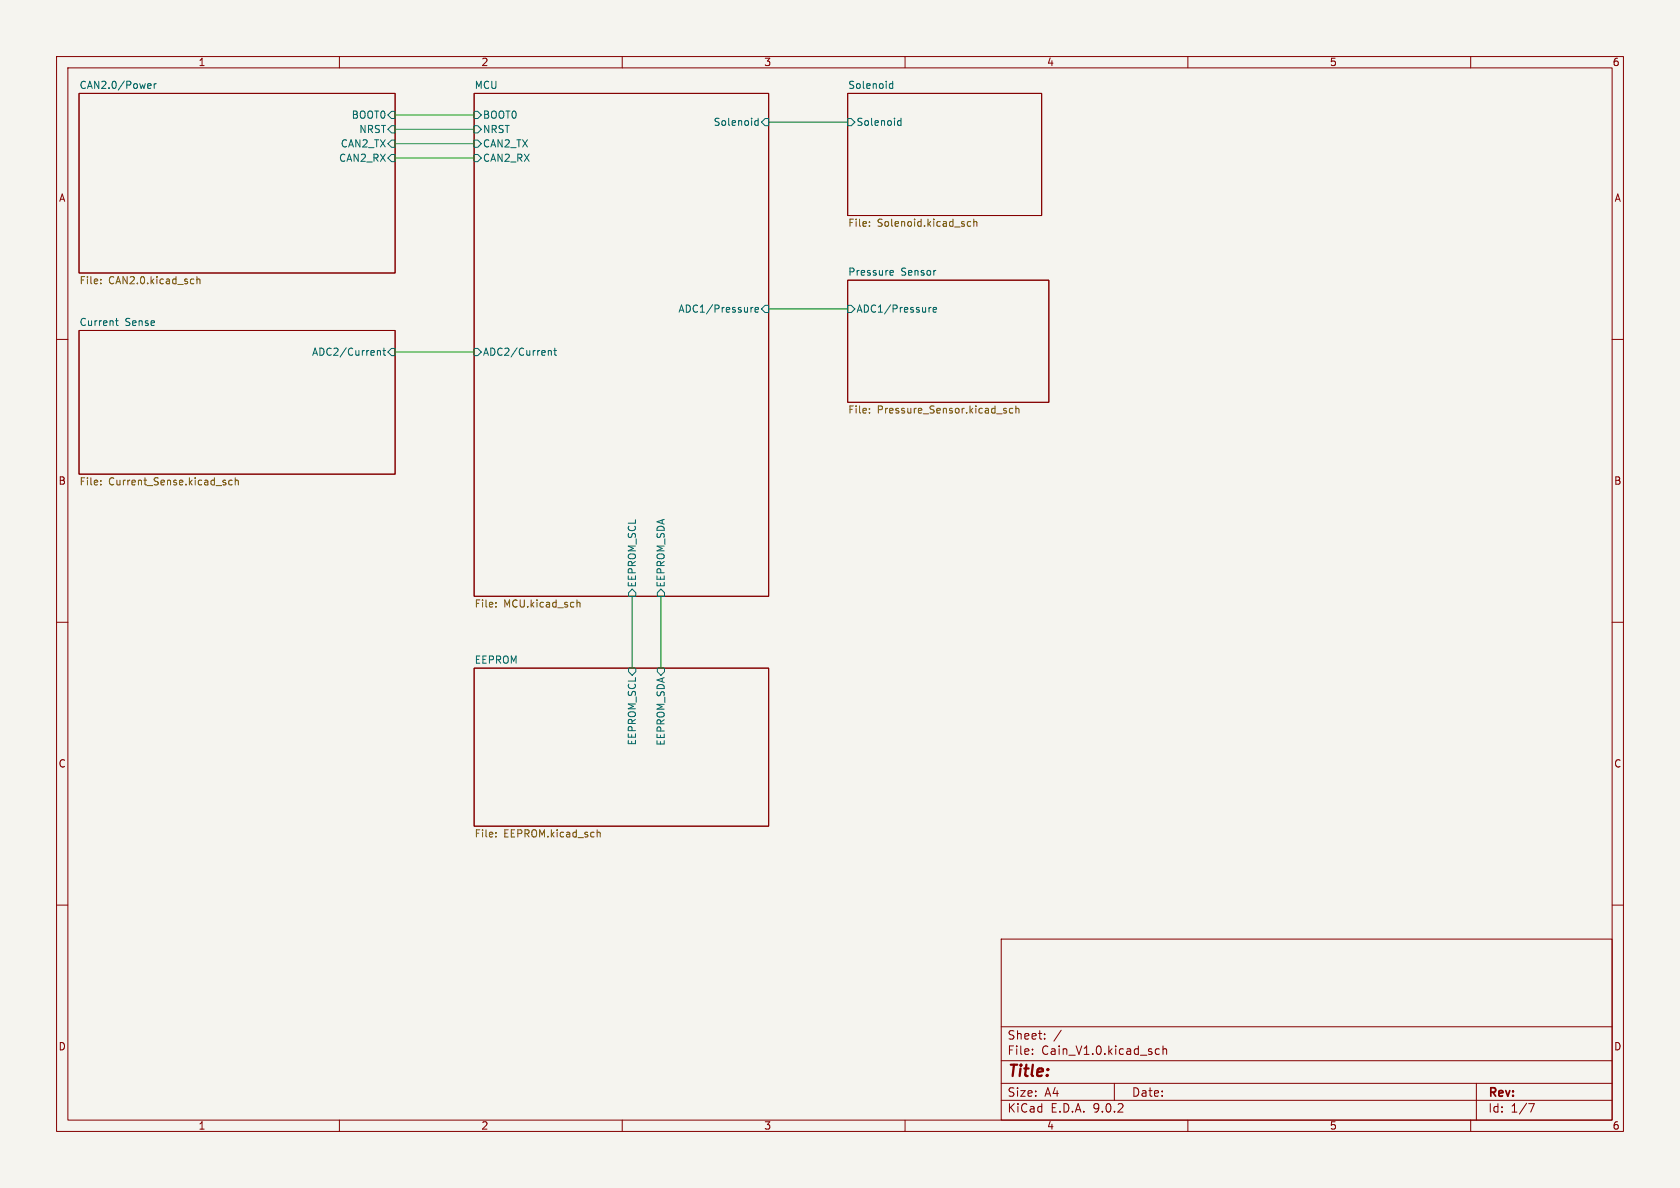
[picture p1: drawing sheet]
<svg xmlns="http://www.w3.org/2000/svg" width="297mm" height="210mm" viewBox="0 0 297 210" stroke-linecap="round" stroke-linejoin="round" font-family="sans-serif">
<path d="M0 0h297v210h-297z" fill="#f5f4ef" stroke="#f5f4ef" stroke-width=".18"/>
<g fill="none" stroke="#840000" stroke-width=".18">
<path d="M10 10h277v190h-277zM12 12h273v186h-273zM14 16.5h55.8v31.8h-55.8zM60 10v2M83.8 16.5h52.1v88.9h-52.1zM110 10v2M149.9 16.5h34.2v21.6h-34.2zM160 10v2M210 10v2M260 10v2M14 58.4h55.8v25.4h-55.8zM149.9 49.5h35.5v21.6h-35.5z"/>
<path d="M10 60h2M285 60h2M10 110h2M83.8 118.1h52.1v28h-52.1zM285 110h2M10 160h2M177 166h108v32h-108zM285 160h2M60 198v2M110 198v2M160 198v2M177 194.5h108"/>
<path d="M177 191.5h108M177 187.5h108M177 181.5h108M182.5 186.3v.1M182.5 185.5v.1M184.7 183.6v.1M184.7 182.8v.1M187.6 182.1l-1.3 2M197 191.5v3M204.2 186.1l.3 .3 .5-.1M205 185.5l-.5-.1-.3 .3M205.6 185.5l.2-.1 .4 .1v.9"/>
<path d="M205.6 184.9v1.5M210 198v2M260 198v2M261 191.5v6.5M270.2 195.1h1l-.6 1.5"/>
</g>
<g fill="none" stroke="#006464" stroke-width=".18">
<path d="M26.2 15.6h.4M26.2 14.8h.3l.2 .3-.6 .1M27.3 14.8v.8M27.6 14.8l-.3 .2M69.2 19.7h.6v1.3h-.6l-.6-.7zM83.8 19.7h.7l.6 .6-.6 .7h-.7zM157.2 15.4l.3 .2h.3M157.8 14.4v1.2M157.8 14.8h-.3l-.3 .2M68.6 27.9l.6-.6h.6v1.3h-.6zM68.6 25.4l.6-.6h.6v1.2h-.6zM69.2 22.2h.6v1.3h-.6l-.6-.6z"/>
<path d="M83.8 27.3h.7l.6 .6-.6 .7h-.7zM83.8 24.8h.7l.6 .6-.6 .6h-.7zM83.8 22.2h.7l.6 .7-.6 .6h-.7zM133.4 21.9l.3 .3 .3-.1M134 21.4l-.3-.1-.3 .3M134 20.9v1.3M134.6 21.6l.7-.6h.6v1.2h-.6zM149.9 21h.6l.6 .6-.6 .6h-.6zM158.7 21.9l.2 .3 .4-.1M159.3 20.9v1.3M159.3 21.4l-.4-.1-.2 .3M20.4 56.7h.5"/>
<path d="M20.6 56.3v1.1l.3 .1M132.8 54.3v.9M133.1 54.3l-.3 .3M133.5 54.8l.6-.2-.1-.2-.3-.1-.2 .2v.6h.5M135.3 54h.6v1.2h-.6l-.7-.6zM149.9 54h.6l.6 .6-.6 .6h-.6zM157.4 48.6h.5M157.4 47.9l.4-.1 .1 .3-.6 .1M164.2 54.3v.9M164.6 54.3l-.4 .3M165 54.8l.6-.2-.1-.2-.4-.1-.1 .2v.6h.5M66.7 62.1l.2-.1h.3l.1 .8"/>
<path d="M67.7 62h.5M67.9 61.5v1.1l.3 .2M68.6 62.2l.6-.6h.6v1.3h-.6zM83.8 61.6h.7l.6 .6-.6 .7h-.7zM96.9 62.1l.2-.1h.3l.1 .8M97.9 62h.5M98.1 61.5v1.1l.3 .2M111.1 118.1h1.3v.6l-.6 .7-.7-.7zM111.8 104.1l.6 .7v.6h-1.3v-.6zM116.2 118.1h1.3v.6l-.7 .7-.6-.7zM116.8 104.1l.7 .7v.6h-1.3v-.6z"/>
</g>
<g fill="none" stroke="#725600" stroke-width=".18">
<path d="M153.7 39.9v.1M153.7 39.2v.1M171.6 39.2h-.4l-.2 .2 .1 .5h.5M172.2 39.3l.1-.1h.3l.1 .8M172.2 38.7v1.3M17.8 49.4v.1M17.8 50v.2M34.1 49.3l.2 .1M34.3 50.1l-.2 .1M34.8 48.9v1.3M34.8 49.4l.2-.1 .3 .1 .1 .8M153.7 72.2v.2"/>
<path d="M153.7 72.9v.1M177.6 72.6l.3 .1 .1 .1-.2 .2h-.3M177.6 72.2h.3M179 72.2h-.3l-.3 .2 .2 .6h.4M179.6 72.3l.2-.1h.3v.8M179.6 71.8v1.2M17.8 85.6v.1M17.8 84.9v.2M39.9 85.4v.3M41 84.9h-.3l-.3 .2 .2 .6h.4M41.6 85l.2-.1h.3v.8M41.6 84.5v1.2"/>
<path d="M87.7 107.2v.1M87.7 106.5v.2M102 106v1.3M102 106.6l.2-.1h.3v.8M87.7 147.2v.1M87.7 147.8v.2M105.6 146.7v1.3M105.6 147.2l.2-.1 .3 .1v.8"/>
</g>
<path d="M69.8 20.3h14M69.8 27.9h14M69.8 25.4h14M69.8 22.9h14M135.9 21.6h14M135.9 54.6h14M69.8 62.2h14M111.8 105.4v12.7M116.8 105.4v12.7" fill="none" stroke="#009600" stroke-width=".18"/>
<text font-size="2.8" fill="#840000" x="178" y="190.9">Title:</text>
<g font-size="2.1" fill="#840000">
<text x="178" y="184">Sheet:</text>
<text x="178" y="186.7">File:</text>
<text x="184.1" y="186.7">Cain_V1.0.kicad_sch</text>
<text x="178" y="196.9">KiCad</text>
<text x="178" y="194.1">Size:</text>
<text x="184.7" y="194.1">A4</text>
<text x="185.7" y="196.9">E.D.A.</text>
<text x="193.3" y="196.9">9.0.2</text>
<text x="200" y="194.1">Date:</text>
<text x="263" y="194.3">Rev:</text>
<text x="263" y="196.9">Id:</text>
<text x="267.1" y="196.9">1/7</text>
</g>
<g font-size="1.8" fill="#840000">
<text x="35" y="11.9">1</text>
<text x="85" y="11.9">2</text>
<text x="135" y="11.9">3</text>
<text x="185" y="11.9">4</text>
<text x="235" y="11.9">5</text>
<text x="285" y="11.9">6</text>
<text x="10.3" y="35.9">A</text>
<text x="285.3" y="35.9">A</text>
<text x="10.3" y="85.9">B</text>
<text x="285.3" y="85.9">B</text>
<text x="10.3" y="135.9">C</text>
<text x="285.3" y="135.9">C</text>
<text x="10.3" y="185.9">D</text>
<text x="285.3" y="185.9">D</text>
<text x="35" y="199.9">1</text>
<text x="85" y="199.9">2</text>
<text x="135" y="199.9">3</text>
<text x="185" y="199.9">4</text>
<text x="235" y="199.9">5</text>
<text x="285" y="199.9">6</text>
</g>
<g font-size="1.8" fill="#006464">
<text x="14" y="15.8">CAN2.0/Power</text>
<text x="83.8" y="15.8">MCU</text>
<text x="149.9" y="15.8">Solenoid</text>
<text x="62.1" y="21.2">BOOT0</text>
<text x="63.4" y="23.7">NRST</text>
<text x="85.3" y="21.2">BOOT0</text>
<text x="85.3" y="23.7">NRST</text>
<text x="126.1" y="22.5">Solenoid</text>
<text x="151.3" y="22.5">Solenoid</text>
<text x="59.8" y="28.8">CAN2_RX</text>
<text x="60.1" y="26.3">CAN2_TX</text>
<text x="85.3" y="28.8">CAN2_RX</text>
<text x="85.3" y="26.3">CAN2_TX</text>
<text x="149.9" y="48.8">Pressure</text>
<text x="159.3" y="48.8">Sensor</text>
<text x="14" y="57.7">Current</text>
<text x="22.1" y="57.7">Sense</text>
<text x="119.8" y="55.5">ADC1/Pressure</text>
<text x="151.3" y="55.5">ADC1/Pressure</text>
<text x="55.1" y="63.1">ADC2/Current</text>
<text x="85.3" y="63.1">ADC2/Current</text>
<text x="112.6" y="103.9" transform="rotate(-90 112.6 103.9)">EEPROM_SCL</text>
<text x="117.7" y="103.9" transform="rotate(-90 117.7 103.9)">EEPROM_SDA</text>
<text x="83.8" y="117.4">EEPROM</text>
<text x="112.6" y="131.9" transform="rotate(-90 112.6 131.9)">EEPROM_SCL</text>
<text x="117.7" y="131.9" transform="rotate(-90 117.7 131.9)">EEPROM_SDA</text>
</g>
<g font-size="1.8" fill="#725600">
<text x="149.9" y="40.4">File:</text>
<text x="155.1" y="40.4">Solenoid.kicad_sch</text>
<text x="14" y="50.6">File:</text>
<text x="19.2" y="50.6">CAN2.0.kicad_sch</text>
<text x="149.9" y="73.4">File:</text>
<text x="155.1" y="73.4">Pressure_Sensor.kicad_sch</text>
<text x="14" y="86.1">File:</text>
<text x="19.2" y="86.1">Current_Sense.kicad_sch</text>
<text x="83.8" y="107.7">File:</text>
<text x="89" y="107.7">MCU.kicad_sch</text>
<text x="83.8" y="148.4">File:</text>
<text x="89" y="148.4">EEPROM.kicad_sch</text>
</g>
</svg>
